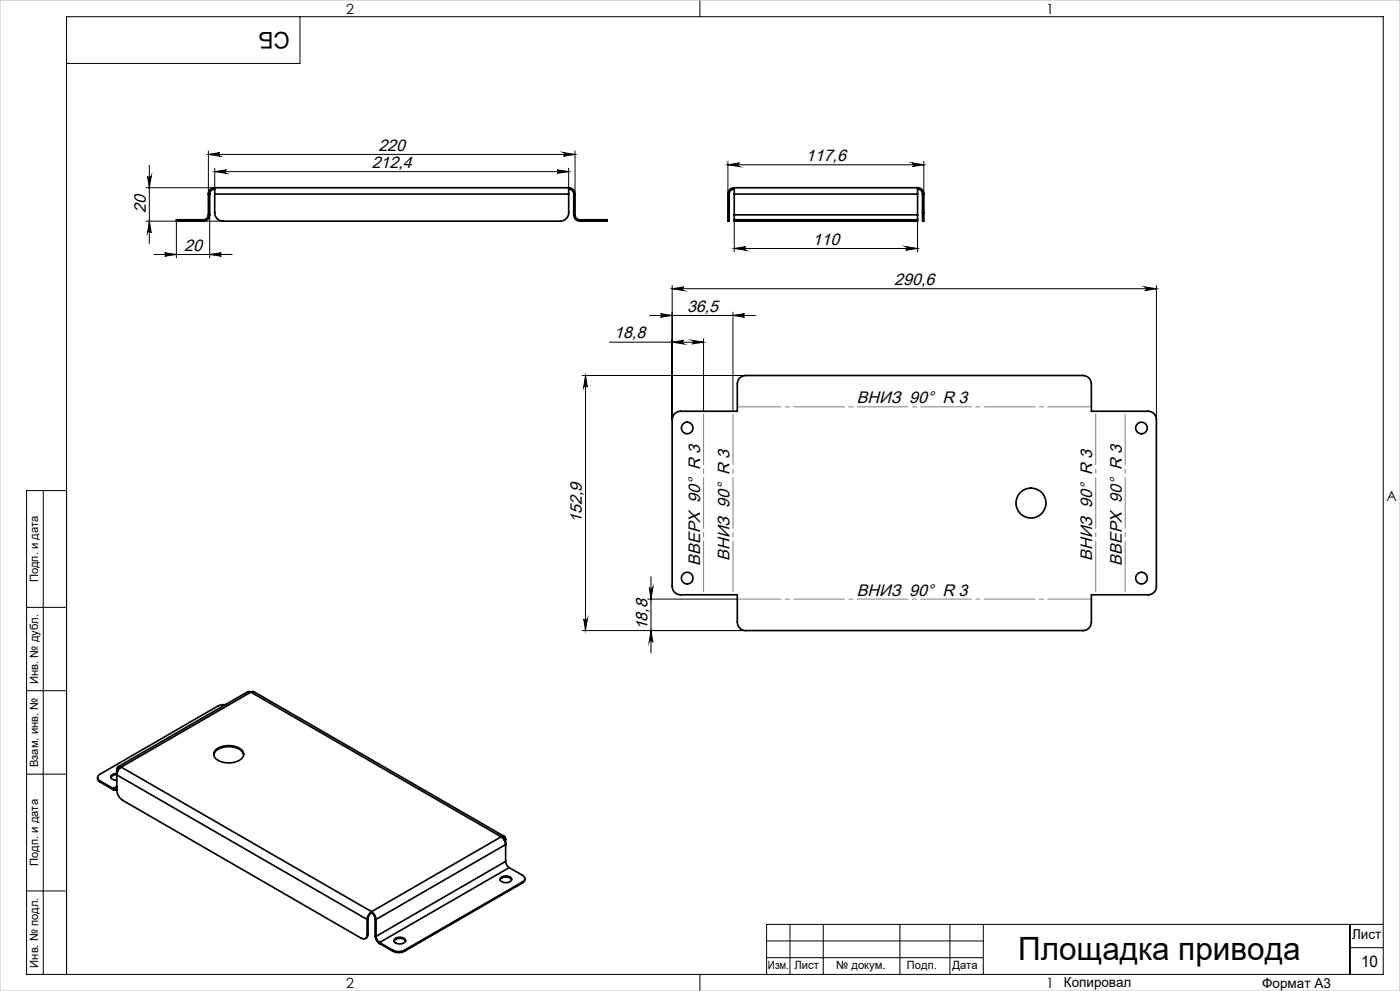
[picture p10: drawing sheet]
<svg xmlns="http://www.w3.org/2000/svg" width="420mm" height="297mm" viewBox="0 0 420 297" stroke-linecap="round" stroke-linejoin="round" font-family="sans-serif">
<g fill="none" stroke="#000" stroke-width=".3">
<path d="M90 5v14h-70M210 0v5M43.8 56.3h20.6M44.3 52.8a.55 .55 0 0 0 .5 .5 .55 .55 0 0 0 .6-.5l-.6 3.5zM44.8 49.5v23.5M62.5 46.3l3.5-.6a.55 .55 0 0 0-.5 .6 .55 .55 0 0 0 .5 .5zM62.5 45.3v12.9M62.5 46.3h110M64.4 51.4l3.5-.5a.53 .53 0 0 0-.5 .5 .53 .53 0 0 0 .5 .6zM64.4 50.4v5.9M64.4 51.4h106.2M167.1 50.9l3.5 .5-3.5 .6a.53 .53 0 0 0 .5-.6 .53 .53 0 0 0-.5-.5z"/>
<path d="M169 45.7l3.5 .6-3.5 .5a.55 .55 0 0 0 .5-.5 .55 .55 0 0 0-.5-.6zM170.6 50.4v5.9M172.5 45.3v12.9M218.4 48.4v9.8M218.4 49.4h58.7M218.4 49.4l3.5-.6a.55 .55 0 0 0-.5 .6 .55 .55 0 0 0 .5 .5zM273.6 48.8l3.5 .6-3.5 .5a.55 .55 0 0 0 .6-.5 .55 .55 0 0 0-.6-.6zM277.1 48.4v9.8M43.8 66.3h23.1M44.8 66.3l.6 3.5a.55 .55 0 0 0-.6-.6 .55 .55 0 0 0-.5 .6zM46.2 76.3h23.4M49.4 75.7l3.5 .6-3.5 .5a.53 .53 0 0 0 .5-.5 .53 .53 0 0 0-.5-.6z"/>
<path d="M52.9 66.3v11M62.9 76.3l3.5-.6a.53 .53 0 0 0-.5 .6 .53 .53 0 0 0 .5 .5zM62.9 64.4v12.9M220.3 66.3v9.2M220.3 74.5h55M220.3 74.5l3.5-.6a.55 .55 0 0 0-.6 .6 .55 .55 0 0 0 .6 .5zM271.7 73.9l3.6 .6-3.6 .5a.55 .55 0 0 0 .6-.5 .55 .55 0 0 0-.6-.6zM275.3 66.3v9.2M194.9 94.5h31.7M198.2 94l3.4 .5-3.4 .6a.53 .53 0 0 0 .5-.6 .53 .53 0 0 0-.5-.5zM201.6 85.5v40.3M201.6 86.5h145.3"/>
<path d="M201.6 86.5l3.5-.5a.55 .55 0 0 0-.5 .6 .55 .55 0 0 0 .5 .5zM219.9 93.6v29.7M219.9 94.5l3.5-.5a.53 .53 0 0 0-.5 .5 .53 .53 0 0 0 .5 .6zM343.4 86l3.5 .5-3.5 .6a.55 .55 0 0 0 .6-.5 .55 .55 0 0 0-.6-.6zM346.9 85.5v40.3M174.7 112.5h49M175.6 112.5v76.5M175.6 112.5l.6 3.5a.55 .55 0 0 0-.5-.5 .55 .55 0 0 0-.6 .5zM182.9 102.5h28.2M201.6 102.5l3.5-.5a.55 .55 0 0 0-.5 .5 .55 .55 0 0 0 .5 .6zM207.6 102l3.5 .5-3.5 .6a.55 .55 0 0 0 .5-.6 .55 .55 0 0 0-.5-.5zM211.1 101.5v21.8"/>
<path d="M13 147v145M20 147h-12v145h407v-287h-395v287M194.3 179.6h26.9M194.8 176.1a.55 .55 0 0 0 .5 .5 .55 .55 0 0 0 .6-.5l-.6 3.5zM195.3 172.9v22.8M8 182h12M174.7 189h49M175.1 185.5a.55 .55 0 0 0 .6 .5 .55 .55 0 0 0 .5-.5l-.6 3.5zM195.3 189l.6 3.5a.55 .55 0 0 0-.6-.5 .55 .55 0 0 0-.5 .5zM8 207h12M8 232h12M8 267h12"/>
<path d="M237 277v15M247 277v15M270 277v15M285 277v15M295 277v15M405 277v15M415 277h-185v15M210 292v5M230 282h65M230 287h65M405 284h10"/>
</g>
<path d="M221.2 121.9h106.2M327.4 179.6h-106.2" fill="none" stroke="#808080" stroke-width=".3" stroke-dasharray="15.2 1.3 1.3 1.3" stroke-dashoffset="2.1"/>
<path d="M328.7 123.2v55M337.5 123.2v55M211.1 178.2v-55M219.9 178.2v-55" fill="none" stroke="#808080" stroke-width=".3" stroke-dasharray="15.2 1.3 1.3 1.3" stroke-dashoffset="-.8"/>
<path d="M0 0h420v297h-420z" fill="none" stroke="#c0c0c0" stroke-width=".3"/>
<g fill="#000">
<path d="M167.1 50.9l3.5 .5-3.5 .6a.53 .53 0 0 0 .5-.6 .53 .53 0 0 0-.5-.5zM64.4 51.4l3.5-.5a.53 .53 0 0 0-.5 .5 .53 .53 0 0 0 .5 .6z"/>
<path d="M169 45.7l3.5 .6-3.5 .5a.55 .55 0 0 0 .5-.5 .55 .55 0 0 0-.5-.6zM62.5 46.3l3.5-.6a.55 .55 0 0 0-.5 .6 .55 .55 0 0 0 .5 .5zM271.7 73.9l3.6 .6-3.6 .5a.55 .55 0 0 0 .6-.5 .55 .55 0 0 0-.6-.6zM220.3 74.5l3.5-.6a.55 .55 0 0 0-.6 .6 .55 .55 0 0 0 .6 .5z"/>
<path d="M218.4 49.4l3.5-.6a.55 .55 0 0 0-.5 .6 .55 .55 0 0 0 .5 .5zM273.6 48.8l3.5 .6-3.5 .5a.55 .55 0 0 0 .6-.5 .55 .55 0 0 0-.6-.6z"/>
<path d="M44.8 66.3l.6 3.5a.55 .55 0 0 0-.6-.6 .55 .55 0 0 0-.5 .6zM44.3 52.8a.55 .55 0 0 0 .5 .5 .55 .55 0 0 0 .6-.5l-.6 3.5z"/>
<path d="M49.4 75.7l3.5 .6-3.5 .5a.53 .53 0 0 0 .5-.5 .53 .53 0 0 0-.5-.6zM62.9 76.3l3.5-.6a.53 .53 0 0 0-.5 .6 .53 .53 0 0 0 .5 .5z"/>
<path d="M201.6 102.5l3.5-.5a.55 .55 0 0 0-.5 .5 .55 .55 0 0 0 .5 .6zM207.6 102l3.5 .5-3.5 .6a.55 .55 0 0 0 .5-.6 .55 .55 0 0 0-.5-.5zM198.2 94l3.4 .5-3.4 .6a.53 .53 0 0 0 .5-.6 .53 .53 0 0 0-.5-.5zM219.9 94.5l3.5-.5a.53 .53 0 0 0-.5 .5 .53 .53 0 0 0 .5 .6zM201.6 86.5l3.5-.5a.55 .55 0 0 0-.5 .6 .55 .55 0 0 0 .5 .5zM343.4 86l3.5 .5-3.5 .6a.55 .55 0 0 0 .6-.5 .55 .55 0 0 0-.6-.6z"/>
<path d="M194.8 176.1a.55 .55 0 0 0 .5 .5 .55 .55 0 0 0 .6-.5l-.6 3.5zM195.3 189l.6 3.5a.55 .55 0 0 0-.6-.5 .55 .55 0 0 0-.5 .5z"/>
<path d="M175.1 185.5a.55 .55 0 0 0 .6 .5 .55 .55 0 0 0 .5-.5l-.6 3.5zM175.6 112.5l.6 3.5a.55 .55 0 0 0-.5-.5 .55 .55 0 0 0-.6 .5z"/>
</g>
<g fill="none" stroke="#000" stroke-width=".5">
<path d="M62.5 58.2h.4M62.5 58.2v6.2M62.9 58.2v6.2M64.4 58.2v5.6a2.47 2.47 0 0 0 2.5 2.5h101.2a2.53 2.53 0 0 0 2.5-2.5v-5.6M64.4 56.3v1.9M64.4 56.3a1.93 1.93 0 0 0-1.9 1.9M64.4 56.7a1.57 1.57 0 0 0-1.5 1.5M64.4 58.2h106.2M64.4 56.3h106.2M170.6 56.3v1.9M170.6 56.7a1.57 1.57 0 0 1 1.5 1.5M170.6 56.3a1.93 1.93 0 0 1 1.9 1.9"/>
<path d="M172.1 58.2h.4M172.1 58.2v6.2M172.5 58.2v6.2M218.4 58.2h.4M218.4 58.2v5.6M218.8 58.2v5.6M220.3 56.3v1.9M220.3 56.3a1.87 1.87 0 0 0-1.9 1.9M220.3 56.7a1.51 1.51 0 0 0-1.5 1.5M220.3 58.2h55M220.3 56.3h55M220.3 58.2v6.2"/>
<path d="M275.3 56.3v1.9M275.3 56.3a1.87 1.87 0 0 1 1.8 1.9M275.3 56.7a1.51 1.51 0 0 1 1.5 1.5M275.3 58.2v6.2M276.8 58.2h.3M276.8 58.2v5.6M277.1 58.2v5.6M55.4 65.9h-2.5v.4h2.5M55.4 66.3h5.6M55.4 65.9v.4M55.4 65.9h5.6M61 65.9v.4"/>
<path d="M62.5 64.4a1.51 1.51 0 0 1-1.5 1.5M62.5 64.4h.4M62.9 64.4a1.93 1.93 0 0 1-1.9 1.9M172.1 64.4a1.87 1.87 0 0 0 1.9 1.9M172.1 64.4h.4M172.5 64.4a1.45 1.45 0 0 0 1.5 1.5M174 66.3h5.6M174 65.9h5.6M174 65.9v.4M179.6 65.9h2.5v.4h-2.5M179.6 65.9v.4M218.4 63.8v2.5h.4v-2.5"/>
<path d="M218.4 63.8h.4M220.3 65.9v.4h2.4M220.3 65.9h2.4M220.3 64.4v1.5M220.3 64.4h55M222.7 66.3h50.1M222.7 65.9h50.1M222.7 65.9v.4M272.8 65.9h2.5M272.8 65.9v.4M275.3 65.9v.4h-2.5M275.3 64.4v1.5"/>
<path d="M276.8 63.8v2.5h.3v-2.5M276.8 63.8h.3M202.4 124l.8-.6 1-.1h17v-8.3a2.53 2.53 0 0 1 2.5-2.5h101.2a2.53 2.53 0 0 1 2.5 2.5v8.3h17.1a2.47 2.47 0 0 1 2.4 2.5v50a2.47 2.47 0 0 1-2.4 2.5h-17.1v8.2a2.53 2.53 0 0 1-2.5 2.5h-101.2a2.53 2.53 0 0 1-2.5-2.5v-8.2h-17a2.53 2.53 0 0 1-2.6-2.5v-50l.3-1zM67.6 211.2l-1.4 .1-.8 .3-35.4 20.4a1.08 1.08 0 0 0-.7 1 1.08 1.08 0 0 0 .7 1.1M75.2 207.4l1-.1 75.1 43.4M75.2 207.4l-.9-.1-38.9 22.5M75.2 207.4l-38.8 22.5M75.2 207.4l75.2 43.4M29.3 233l.2 .9 .5 .5M30 234.1l4 2.2M30 234.4l4 2.3M30 234.1v.3"/>
<path d="M34 236.7h.9M34 236.3l1-.6a.63 .63 0 0 1-.3 .7 .63 .63 0 0 1-.7-.1zM34 236.3v.4M35 230.7v6.1a3.9 3.9 0 0 0 1.8 3.1l71.5 41.3a1.1 1.1 0 0 0 1.3 .1 1.1 1.1 0 0 0 .5-1.2M35 231.8l-.7 .1a.95 .95 0 0 0-1.1 1 .95 .95 0 0 0 1.2 .9l.6 .1M35 232.2l-1.3 .2-.5 .6M35 230.7l.3 .1M35.3 230.8v.3M35.6 230.7l-.3 .1M36.1 230.1l-.6 .2-.2 .5M36.4 229.9a2.88 2.88 0 0 0-1.4 2.3l75.1 43.4M36.4 229.9a.81 .81 0 0 0-1-.1 .81 .81 0 0 0-.4 .9"/>
<path d="M36.4 229.9l75.1 43.3M64.1 226.2a3.4 3.4 0 0 1 3.6-2.4 5 5 0 0 1 5.4 2.2v.2M64.6 224.9a6.2 6.2 0 0 1 8.2 .3 2.01 2.01 0 0 1-1.5 2.9 6.4 6.4 0 0 1-6.8-1 1.68 1.68 0 0 1 .1-2.2zM150.4 250.8a2.88 2.88 0 0 1 1.3 2.3l-38.9 22.5M150.4 250.8a.81 .81 0 0 1 .9-.1 .81 .81 0 0 1 .4 .9M150.4 250.8l-38.9 22.4M150.6 251l.6 .1 .2 .6M151.2 251.6l.2 .1M151.4 251.7v.3M151.7 258.2a2.48 2.48 0 0 0 1.1 1.8M151.7 258.2l-38.9 22.4M151.7 251.6v6.6"/>
<path d="M151.7 251.6l-.3 .1M110.1 275.6v4.5M110.4 280l-.1 .7-.7 .6M110.4 275.4l-.3 .2M110.4 275.4v4.6M110.4 280l-.3 .1M111.5 273.2a3 3 0 0 0-1.4 2.4M111.5 273.6a2.11 2.11 0 0 0-1.1 1.8M111.5 273.6a2.33 2.33 0 0 1 1 1.8M111.5 273.2a3 3 0 0 1 1.3 2.4M111.5 273.2v.4M112.5 275.4l.3 .2"/>
<path d="M112.5 275.4v5.1M112.8 275.6v5M150 263.7a2.15 2.15 0 0 1 3.5 0M150.3 263a2.32 2.32 0 0 1 3.2 .3 1.89 1.89 0 0 1-3.1 .8 .71 .71 0 0 1-.1-1.1zM152.8 260l3.9 2.3a1.08 1.08 0 0 1 .7 1 1.08 1.08 0 0 1-.7 1M152.8 260l-38.9 22.5M156.7 264.3l-35.3 20.5M156.7 264.3v.4M156.7 264.7l-35.3 20.4M157.4 263.3l-.1 .9-.6 .5M112.5 280.5a2.88 2.88 0 0 0 1.4 2.3M112.5 280.5l.3 .1"/>
<path d="M112.8 280.6a2.49 2.49 0 0 0 1.1 1.9M113.9 282.5l3.9 2.3M113.9 282.5v.3M113.9 282.8l3.9 2.3M117.8 284.8a3.9 3.9 0 0 0 3.6 0M117.8 285.1a3.9 3.9 0 0 0 3.6 0M117.8 284.8v.3M118.2 282a2.23 2.23 0 0 1 3.5 0M118.4 281.5a2.2 2.2 0 0 1 3.3 .4 2.11 2.11 0 0 1-3.5 .2zM121.4 284.8v.3"/>
<circle cx="206.2" cy="128.3" r="1.75"/>
<circle cx="342.4" cy="128.3" r="1.74"/>
<circle cx="309.3" cy="150.8" r="4.5"/>
<circle cx="206.2" cy="173.3" r="1.75"/>
<circle cx="342.4" cy="173.3" r="1.75"/>
</g>
<text font-size="9.6" x="305.4" y="287.8">Площадка привода</text>
<text font-size="6.9" x="86.9" y="9.4" transform="rotate(-180 86.9 9.4)">СБ</text>
<g font-size="5">
<text x="113.5" y="45.2">220</text>
<text x="111.5" y="50.3">212,4</text>
<text x="241.8" y="48.3">117,6</text>
<text x="43.8" y="63.9" transform="rotate(-90 43.8 63.9)">20</text>
<text x="55.2" y="75.2">20</text>
<text x="243.8" y="73.4">110</text>
<text x="268.3" y="85.4">290,6</text>
<text x="206.1" y="93.4">36,5</text>
<text x="184.2" y="101.4">18,8</text>
<text x="257.1" y="120.8">ВНИЗ 90° R 3</text>
<text x="174.6" y="156.8" transform="rotate(-90 174.6 156.8)">152,9</text>
<text x="218.9" y="168" transform="rotate(-90 218.9 168)">ВНИЗ 90° R 3</text>
<text x="327.7" y="168" transform="rotate(-90 327.7 168)">ВНИЗ 90° R 3</text>
<text x="210" y="169.5" transform="rotate(-90 210 169.5)">ВВЕРХ 90° R 3</text>
<text x="336.5" y="169.5" transform="rotate(-90 336.5 169.5)">ВВЕРХ 90° R 3</text>
<text x="257.1" y="178.5">ВНИЗ 90° R 3</text>
<text x="194.3" y="188.9" transform="rotate(-90 194.3 188.9)">18,8</text>
</g>
<text font-size="4.8" x="408.3" y="289.7">10</text>
<g font-size="4.2">
<text x="103.8" y="4.2">2</text>
<text x="313.8" y="4.2">1</text>
<text x="415.9" y="150.2">A</text>
<text x="103.8" y="296.2">2</text>
<text x="313.8" y="296.2">1</text>
</g>
<g font-size="4.1">
<text x="405.6" y="281.5">Лист</text>
<text x="319.2" y="295.9">Копировал</text>
<text x="378.7" y="296">Формат А3</text>
</g>
<g font-size="3.4">
<text x="11.4" y="174.5" transform="rotate(-90 11.4 174.5)">Подп. и дата</text>
<text x="11.4" y="205" transform="rotate(-90 11.4 205)">Инв. № дубл.</text>
<text x="11.4" y="229.9" transform="rotate(-90 11.4 229.9)">Взам. инв. №</text>
<text x="11.4" y="259.5" transform="rotate(-90 11.4 259.5)">Подп. и дата</text>
<text x="11.4" y="290" transform="rotate(-90 11.4 290)">Инв. № подл.</text>
<text x="230.4" y="290.4">Изм.</text>
<text x="238.3" y="290.4">Лист</text>
<text x="250.9" y="290.4">№ докум.</text>
<text x="272.1" y="290.4">Подп.</text>
<text x="285.7" y="290.5">Дата</text>
</g>
</svg>
